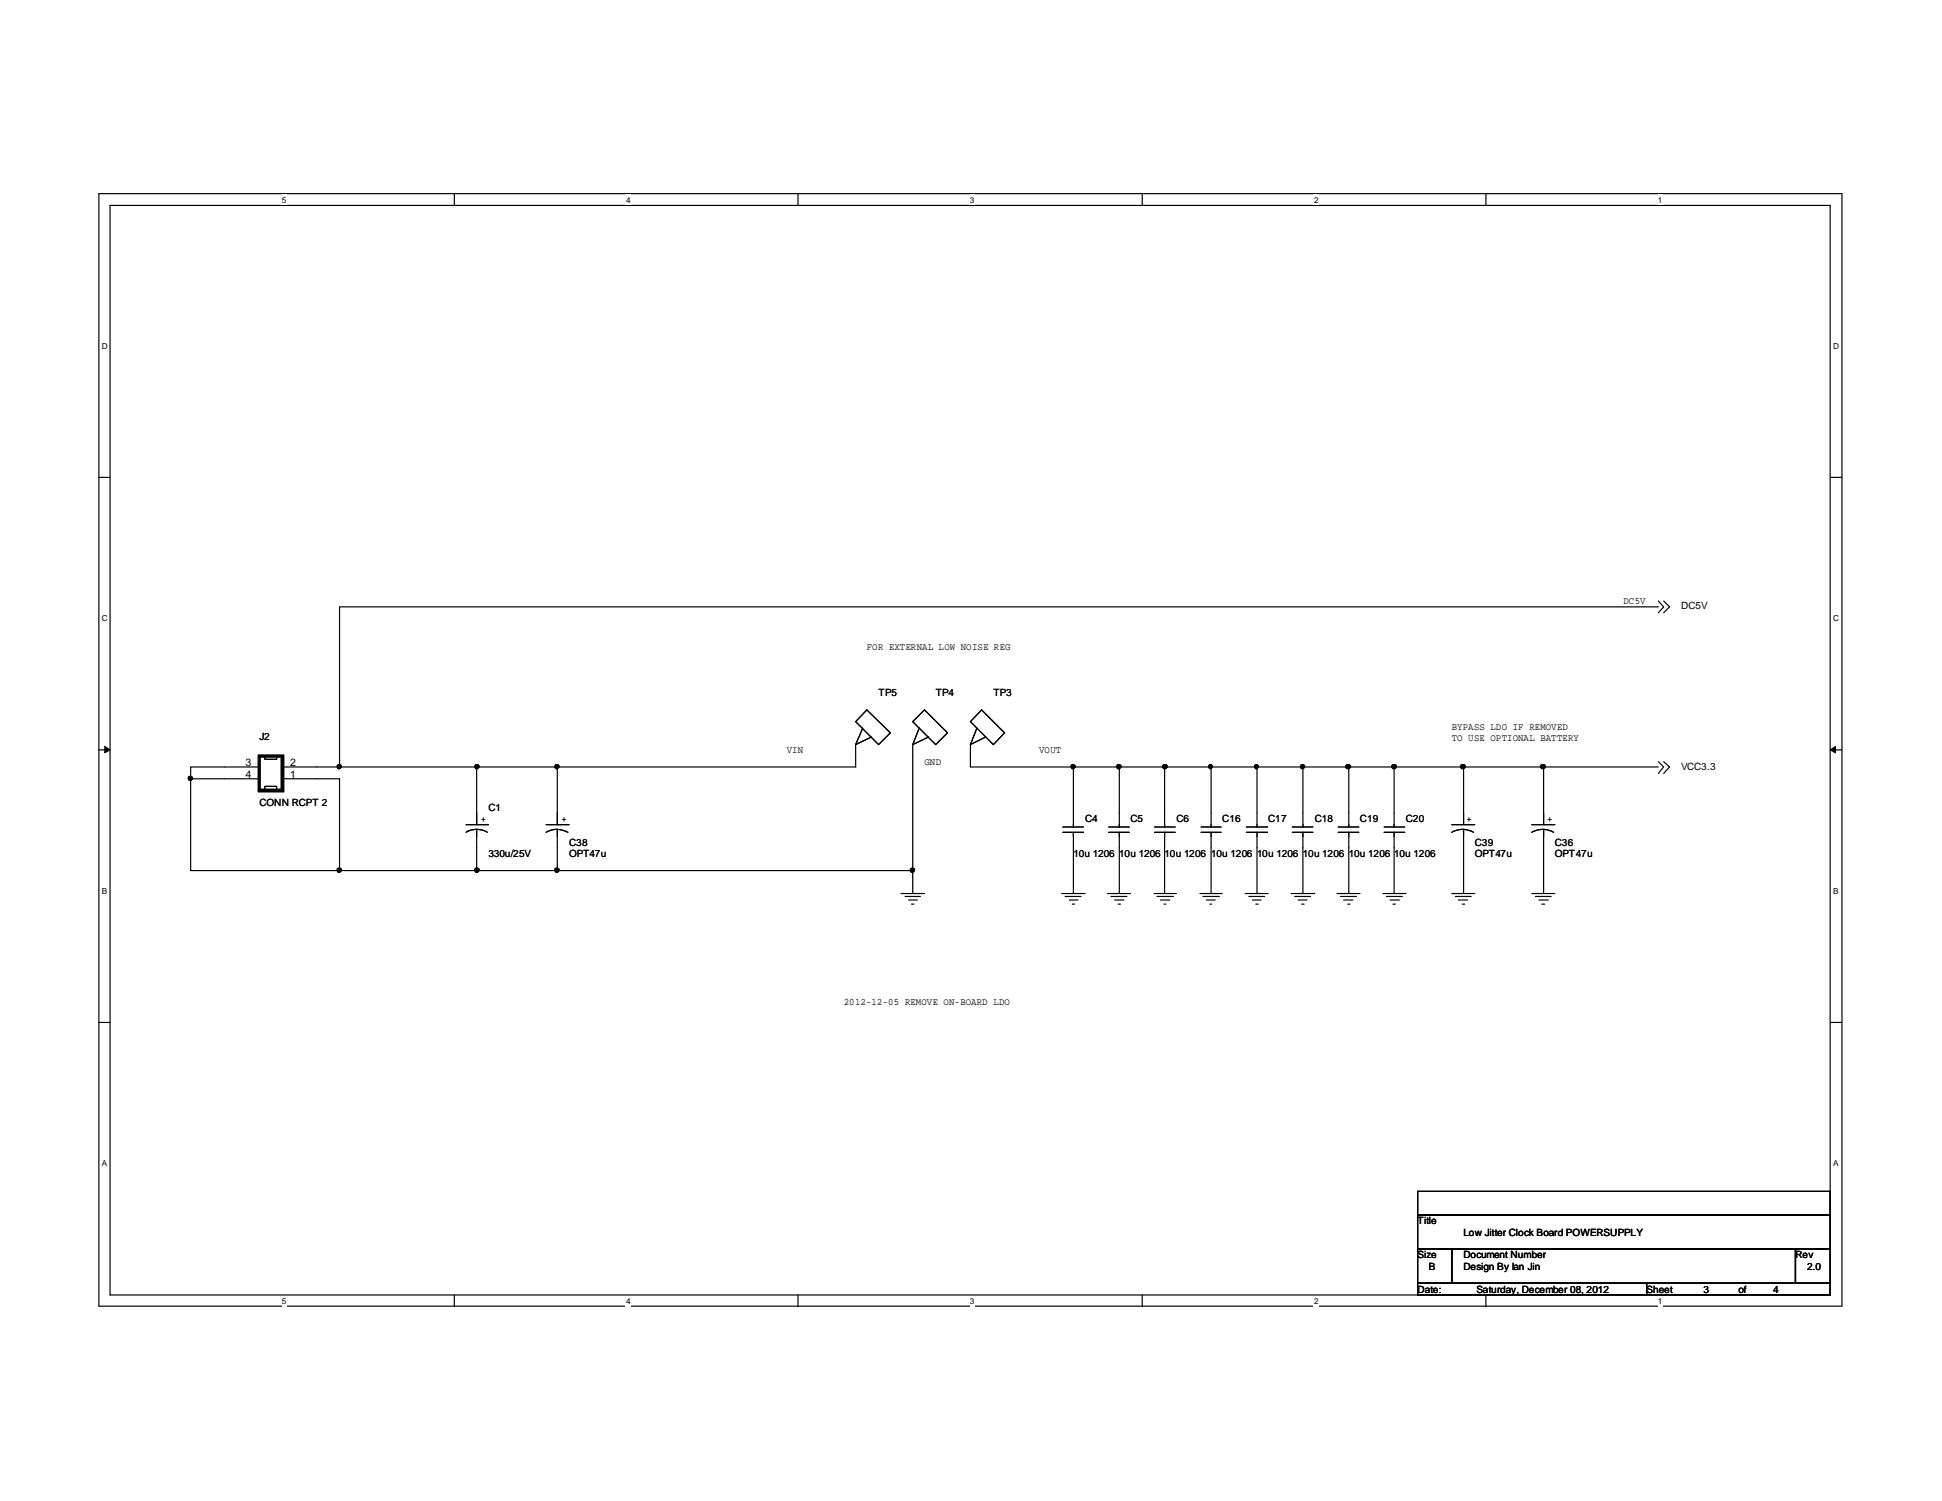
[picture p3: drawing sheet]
<svg xmlns="http://www.w3.org/2000/svg" width="279mm" height="216mm" viewBox="0 0 279 216" stroke-linecap="round" stroke-linejoin="round" font-family="sans-serif">
<path d="M14.2 27.9h250.8v160h-250.8zM15.8 29.5h247.5v156.8h-247.5z" fill="none" stroke="#000" stroke-width=".17"/>
<g fill="#fff">
<path d="M40.6 28h.6v1.5h-.6z"/>
<path d="M40.6 186.4h.6v1.5h-.6z"/>
</g>
<path d="M65.4 27.9v1.6M65.4 186.3v1.7" fill="none" stroke="#000" stroke-width=".17"/>
<g fill="#fff">
<path d="M90 28h.8v1.5h-.8z"/>
<path d="M90 186.4h.8v1.5h-.8z"/>
</g>
<path d="M114.8 27.9v1.6M114.8 186.3v1.7" fill="none" stroke="#000" stroke-width=".17"/>
<g fill="#fff">
<path d="M139.5 28h.7v1.5h-.7z"/>
<path d="M139.5 186.4h.7v1.5h-.7z"/>
</g>
<path d="M164.3 27.9v1.6M164.3 186.3v1.7" fill="none" stroke="#000" stroke-width=".17"/>
<g fill="#fff">
<path d="M189 28h.7v1.5h-.7z"/>
<path d="M189 186.4h.7v1.5h-.7z"/>
</g>
<path d="M213.8 27.9v1.6M213.8 186.3v1.7" fill="none" stroke="#000" stroke-width=".17"/>
<g fill="#fff">
<path d="M238.5 28h.7v1.5h-.7z"/>
<path d="M238.5 186.4h.7v1.5h-.7z"/>
<path d="M14.6 49h1v1.5h-1z"/>
<path d="M263.7 49h1v1.5h-1z"/>
<path d="M14.6 88.1h1v1.5h-1z"/>
<path d="M263.7 88.1h1v1.5h-1z"/>
</g>
<path d="M14.2 68.7h1.6M263.3 68.7h1.7" fill="none" stroke="#000" stroke-width=".17"/>
<g fill="#fff">
<path d="M14.6 127.3h.9v1.5h-.9z"/>
<path d="M263.7 127.3h.9v1.5h-.9z"/>
</g>
<path d="M14.2 107.9h1.6M263.3 107.9h1.7" fill="none" stroke="#000" stroke-width=".17"/>
<path d="M15.1 107.4l.7 .5-.7 .4zM263.3 107.9l.8-.5v.9z" fill="#000"/>
<path d="M15.1 107.4l.7 .5-.7 .4zM263.3 107.9l.8-.5v.9z" fill="none" stroke="#000" stroke-width=".14"/>
<g fill="#fff">
<path d="M14.6 166.5h.8v1.5h-.8z"/>
<path d="M263.7 166.5h.8v1.5h-.8z"/>
</g>
<g fill="none" stroke="#000" stroke-width=".17">
<path d="M238.6 87.3h-189.7v23M238.6 86.4l.8 .9-.8 .8M239.4 86.4l.8 .9-.8 .8M27.4 112h9.9M37.3 110.3h-9.9v14.9h103.9M38.1 108.7v.5h1.7v-.5M38.1 113.7v-.6h1.7v.6M40.6 112h8.3v13.2M67.1 118.6h3.2M68.6 119.3a2.71 2.71 0 0 1 1.5 .4M68.6 119.3a2.71 2.71 0 0 0-1.5 .4M68.6 110.3v8.3"/>
<path d="M68.6 119.3v5.9M78.6 119.7a3.1 3.1 0 0 1 3.1 0M78.6 118.6h3.3M80.2 110.3v8.3M80.2 119.3v5.9M123.1 107.1v3.2h-82.5M124.1 104.7l-1 2.4M124.7 102.1l3.4 3.3-1.7 1.7-3.3-3.3zM125.4 106l-2.3 1.1M131.3 107.1v21.4M131.3 103.8l1.7-1.7 3.3 3.3-1.7 1.7zM132.2 104.7l-.9 2.4"/>
<path d="M133.6 106l-2.3 1.1M139.6 107.1v3.2h99M140.5 104.7l-.9 2.4M141.2 102.1l3.3 3.3-1.6 1.7-3.3-3.3zM141.8 106l-2.2 1.1M152.9 119.7h3M152.9 119h3M154.4 110.3v8.7M154.4 119.7v8.8M159.5 119.7h3M159.5 119h3M161 110.3v8.7"/>
<path d="M161 119.7v8.8M166.1 119.7h3M166.1 119h3M167.6 110.3v8.7M167.6 119.7v8.8M172.8 119.7h2.9M172.8 119h2.9M174.2 110.3v8.7M174.2 119.7v8.8M179.3 119.7h3.1M179.3 119h3.1M180.8 110.3v8.7"/>
<path d="M180.8 119.7v8.8M185.9 119.7h3M185.9 119h3M187.5 110.3v8.7M187.5 119.7v8.8M192.5 119.7h3M192.5 119h3M194.1 110.3v8.7M194.1 119.7v8.8M199.1 119.7h3M199.1 119h3M200.6 110.3v8.7"/>
<path d="M200.6 119.7v8.8M208.9 119.7a3.1 3.1 0 0 1 3.1 0M208.9 118.6h3.3M210.6 110.3v8.3M210.6 119.3v9.2M220.4 119.7a3.1 3.1 0 0 1 3.1 0M220.4 118.6h3.3M222.1 110.3v8.3M222.1 119.3v9.2M238.6 109.6l.8 .7-.8 1M239.4 109.6l.8 .7-.8 1M129.6 128.5h3.4"/>
<path d="M130.2 128.9h2.2M130.7 129.5h1.3M131.1 130h.4M152.7 128.5h3.4M153.2 128.9h2.3M153.8 129.5h1.3M154.3 130h.3M159.3 128.5h3.3M159.9 128.9h2.2M160.4 129.5h1.3M160.9 130h.3M166 128.5h3.2"/>
<path d="M166.5 128.9h2.3M167 129.5h1.3M167.5 130h.2M172.6 128.5h3.3M173.1 128.9h2.3M173.6 129.5h1.2M174.1 130h.2M179.2 128.5h3.3M179.7 128.9h2.2M180.2 129.5h1.2M180.7 130h.3M185.8 128.5h3.3"/>
<path d="M186.3 128.9h2.3M186.8 129.5h1.2M187.3 130h.3M192.4 128.5h3.3M192.9 128.9h2.3M193.3 129.5h1.3M193.9 130h.3M199 128.5h3.3M199.5 128.9h2.3M200 129.5h1.3M200.4 130h.3M208.9 128.5h3.3"/>
<path d="M209.4 128.9h2.3M209.8 129.5h1.4M210.4 130h.3M220.4 128.5h3.3M220.9 128.9h2.3M221.4 129.5h1.4M221.8 130h.4M14.2 147.1h1.6M263.3 147.1h1.7M204 171.4h59.3v3.4h-59.3zM204 174.8h59.3v4.9h-59.3zM204 179.7h4.9v4.9h-4.9z"/>
<path d="M208.9 179.7h49.4v4.9h-49.4zM258.3 179.7h5v4.9h-5zM204 184.6h32.9v1.7h-32.9zM236.9 184.6h26.4v1.7h-26.4z"/>
<circle cx="27.4" cy="112" r=".31"/>
<circle cx="48.8" cy="110.3" r=".31"/>
<circle cx="68.6" cy="110.3" r=".31"/>
<circle cx="80.1" cy="110.3" r=".31"/>
<circle cx="154.4" cy="110.3" r=".31"/>
<circle cx="161" cy="110.3" r=".32"/>
<circle cx="167.6" cy="110.3" r=".31"/>
<circle cx="174.1" cy="110.3" r=".28"/>
<circle cx="180.7" cy="110.3" r=".28"/>
<circle cx="187.4" cy="110.3" r=".31"/>
<circle cx="194" cy="110.3" r=".33"/>
<circle cx="200.6" cy="110.3" r=".33"/>
<circle cx="210.5" cy="110.3" r=".33"/>
<circle cx="222" cy="110.3" r=".33"/>
<circle cx="48.8" cy="125.2" r=".31"/>
<circle cx="68.6" cy="125.2" r=".31"/>
<circle cx="80.1" cy="125.2" r=".31"/>
<circle cx="131.3" cy="125.2" r=".31"/>
</g>
<g fill="#000">
<circle cx="27.4" cy="112" r=".31"/>
<circle cx="48.8" cy="110.3" r=".31"/>
<circle cx="68.6" cy="110.3" r=".31"/>
<circle cx="80.1" cy="110.3" r=".31"/>
<circle cx="154.4" cy="110.3" r=".31"/>
<circle cx="161" cy="110.3" r=".32"/>
<circle cx="167.6" cy="110.3" r=".31"/>
<circle cx="174.1" cy="110.3" r=".28"/>
<circle cx="180.7" cy="110.3" r=".28"/>
<circle cx="187.4" cy="110.3" r=".31"/>
<circle cx="194" cy="110.3" r=".33"/>
<circle cx="200.6" cy="110.3" r=".33"/>
<circle cx="210.5" cy="110.3" r=".33"/>
<circle cx="222" cy="110.3" r=".33"/>
<circle cx="48.8" cy="125.2" r=".31"/>
<circle cx="68.6" cy="125.2" r=".31"/>
<circle cx="80.1" cy="125.2" r=".31"/>
<circle cx="131.3" cy="125.2" r=".31"/>
</g>
<path d="M37.1 108.5h3.8v5.5h-3.8v-.3h.2v-.2h3.1v-4.5h-2.9v4.7h-.2v-.2v.2h-.2z" fill="#000"/>
<g font-size="1.5">
<text x="35.3" y="110.2">3</text>
<text x="35.3" y="111.9">4</text>
<text x="41.7" y="111.9">1</text>
<text x="41.7" y="110.2">2</text>
</g>
<g font-size="1.4">
<text x="233.6" y="86.9">DC5V</text>
<text x="241.9" y="87.6">DC5V</text>
<text x="124.7" y="93.5">FOR EXTERNAL LOW NOISE REG</text>
<text x="126.4" y="100.2">TP5</text>
<text x="134.6" y="100.2">TP4</text>
<text x="142.9" y="100.2">TP3</text>
<text x="37.3" y="106.4">J2</text>
<text x="208.9" y="105">BYPASS LDO IF REMOVED</text>
<text x="208.9" y="106.6">TO USE OPTIONAL BATTERY</text>
<text x="113.2" y="108.3">VIN</text>
<text x="133" y="110">GND</text>
<text x="149.5" y="108.3">VOUT</text>
<text x="241.9" y="110.7">VCC3.3</text>
<text x="37.3" y="116">CONN RCPT 2</text>
<text x="69.2" y="118.3">+</text>
<text x="70.3" y="116.7">C1</text>
<text x="80.8" y="118.3">+</text>
<text x="156.1" y="118.3">C4</text>
<text x="162.6" y="118.3">C5</text>
<text x="169.2" y="118.3">C6</text>
<text x="175.9" y="118.3">C16</text>
<text x="182.5" y="118.3">C17</text>
<text x="189.1" y="118.3">C18</text>
<text x="195.7" y="118.3">C19</text>
<text x="202.3" y="118.3">C20</text>
<text x="211" y="118.3">+</text>
<text x="222.6" y="118.3">+</text>
<text x="70.3" y="123.3">330u/25V</text>
<text x="81.9" y="121.7">C38</text>
<text x="81.9" y="123.3">OPT47u</text>
<text x="154.4" y="123.3">10u 1206</text>
<text x="161" y="123.3">10u 1206</text>
<text x="167.6" y="123.3">10u 1206</text>
<text x="174.2" y="123.3">10u 1206</text>
<text x="180.8" y="123.3">10u 1206</text>
<text x="187.5" y="123.3">10u 1206</text>
<text x="194.1" y="123.3">10u 1206</text>
<text x="200.6" y="123.3">10u 1206</text>
<text x="212.2" y="121.7">C39</text>
<text x="212.2" y="123.3">OPT47u</text>
<text x="223.7" y="121.7">C36</text>
<text x="223.7" y="123.3">OPT47u</text>
<text x="121.4" y="144.5">2012-12-05 REMOVE ON-BOARD LDO</text>
<text x="204" y="176.1">Title</text>
<text x="210.6" y="177.7">Low Jitter Clock Board POWERSUPPLY</text>
<text x="204" y="185.9">Date:</text>
<text x="204" y="181">Size</text>
<text x="205.6" y="182.6">B</text>
<text x="210.6" y="181">Document Number</text>
<text x="210.6" y="182.6">Design By Ian Jin</text>
<text x="212.4" y="185.9">Saturday, December 08, 2012</text>
<text x="236.9" y="185.9">Sheet</text>
<text x="245.1" y="185.9">3</text>
<text x="250.1" y="185.9">of</text>
<text x="255.1" y="185.9">4</text>
<text x="258.3" y="181">Rev</text>
<text x="260" y="182.6">2.0</text>
</g>
<g font-size="1.2">
<text x="40.6" y="29.2">5</text>
<text x="90.1" y="29.2">4</text>
<text x="139.5" y="29.2">3</text>
<text x="189.1" y="29.2">2</text>
<text x="238.5" y="29.2">1</text>
<text x="14.6" y="50.2">D</text>
<text x="263.7" y="50.2">D</text>
<text x="14.6" y="89.3">C</text>
<text x="263.7" y="89.3">C</text>
<text x="14.6" y="128.5">B</text>
<text x="263.7" y="128.5">B</text>
<text x="14.6" y="167.7">A</text>
<text x="263.7" y="167.7">A</text>
<text x="40.6" y="187.6">5</text>
<text x="90.1" y="187.6">4</text>
<text x="139.5" y="187.6">3</text>
<text x="189.1" y="187.6">2</text>
<text x="238.5" y="187.6">1</text>
</g>
</svg>
